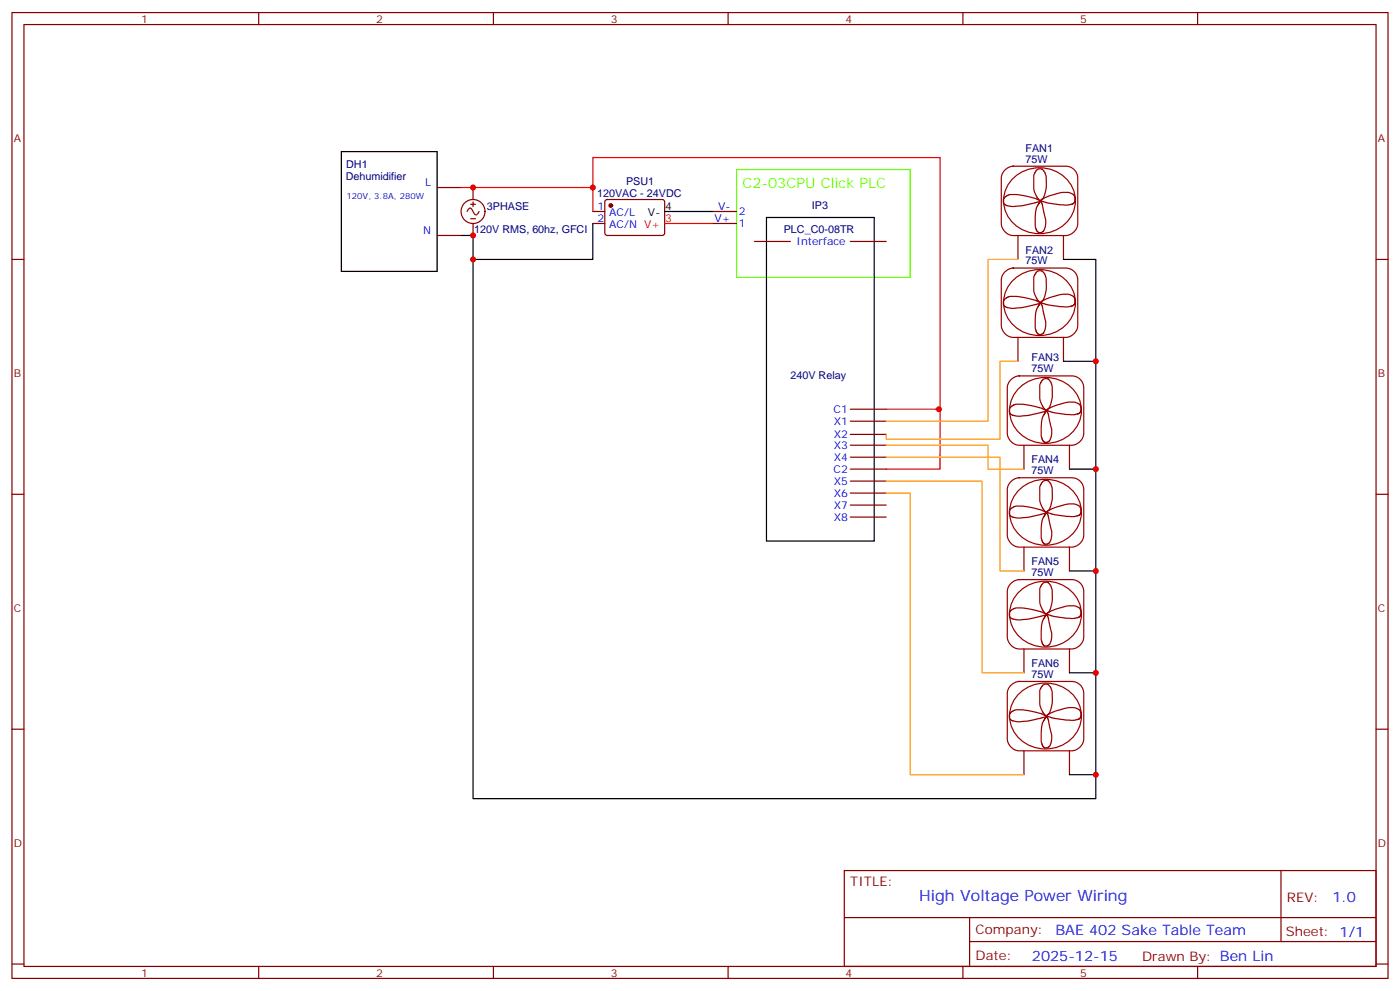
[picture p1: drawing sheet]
<svg xmlns="http://www.w3.org/2000/svg" width="412mm" height="292mm" viewBox="0 0 412 292" stroke-linecap="round" stroke-linejoin="round" font-family="sans-serif">
<path d="M217 49.9h51.1v31.8h-51.1z" fill="none" stroke="#6f0" stroke-width=".35"/>
<g fill="none" stroke="#870000" stroke-width=".35">
<path d="M3.5 3.7h405.4v284.3h-405.4zM7.1 7.2h398.2v277.3h-398.2zM76.2 3.7v3.5M145.3 3.7v3.5M214.5 3.7v3.5M283.6 3.7v3.5M352.8 3.7v3.5M128.8 55.2h7M139.3 55.2v3.5M139.3 59.4v1.5M178.4 58.9l.5-.2 16.5 .1 .4 .6-.1 9.5-.6 .4h-16.5l-.4-.7v-9.2zM3.5 76.4h3.6"/>
<path d="M128.8 69.3h7M137.6 62.3l.7-1a2.64 2.64 0 0 1 1.5 1.7l.6 .2 .7-.9M138.6 60.1h1.5M138.6 64.4h1.5M139.3 65.8v3.5M174.6 62.3h3.6M174.6 65.8h3.6M209.9 62.3h7.1M209.9 65.8h7.1M222.2 71.1h10.6M250.5 71.1h10.6M405.3 76.4h3.6"/>
<path d="M250.5 138.1h10.6M250.5 134.6h10.6M250.5 131.1h10.6M250.5 127.9h10.6M250.5 124h10.6M250.5 120.5h10.6M3.5 145.5h3.6M250.5 141.6h10.6M250.5 145.2h10.6M250.5 148.7h10.6M250.5 152.2h10.6M405.3 145.5h3.6"/>
<path d="M3.5 214.7h3.6M405.3 214.7h3.6M248.7 256.3h156.6v28.2h-156.6zM377.3 256.3v20.9M248.7 270.1h156.5M285.6 277.2h119.6M285.6 270.1v14.2M3.5 283.8h3.6M76.2 284.5v3.5M145.3 284.5v3.5M214.5 284.5v3.5M283.6 284.5v3.5"/>
<path d="M352.8 284.5v3.5M405.3 283.8h3.6"/>
<circle cx="139.3" cy="62.3" r="3.5"/>
</g>
<circle cx="179.9" cy="60.5" r=".53" fill="#870000" stroke="#870000" stroke-width=".35"/>
<path d="M135.8 55.2h38.8v7.1M174.6 55.2v-8.8h102.3v74.1h-15.8M195.8 65.8h14.1M276.6 120.5h.3v17.6h-15.8" fill="none" stroke="#f00" stroke-width=".35"/>
<path d="M100.5 44.6h28.3v35.3h-28.3zM139.3 76.4v158.7h183.5v-158.7h-9.5M174.6 65.8v10.6h-35.3v-7.1h-3.5M195.8 62.3h14.1M225.8 64h31.7v95.3h-31.7zM313.3 106.4h9.5M315 138.1h7.8M315 168.1h7.8M315 198.1h7.8M315 228.1h7.8" fill="none" stroke="#000" stroke-width=".35"/>
<g fill="none" stroke="#900" stroke-width=".35">
<path d="M296.1 50a3.6 3.6 0 0 1 2.4-1.1h15.4a3.5 3.5 0 0 1 3.6 3.6v13.3a3.8 3.8 0 0 1-3.6 3.5h-15.4a3.8 3.8 0 0 1-3.5-3.5v-13.3a3.5 3.5 0 0 1 1.1-2.5zM298.3 52.6a10.9 10.9 0 0 1 18.2 4.1 10.1 10.1 0 0 1-11.6 12 9.6 9.6 0 0 1-7.4-15.2zM306.5 59.1l-1.2 2.1-.4 2.7 .1 2.9 .3 .9 .7 .8h.7l.7-.5 .6-2.1v-1.5l-1-4.3-.4-.7M306.6 59.2l3.3 .8 4.7 .4 1.1-.2 .7-.5 .2-1.5-.2-.7-.7-.6-1-.3h-1.8l-4 1.1-1.8 .9-.7 .5 .9-.8 .6-1.6 .3-1.6v-3.1l-.4-1.2-.5-.7-.5-.4h-.7l-.7 .4-.9 1.4v4.1l.9 2.3 .9 1.2-1.2-.6-1.7-.5-4-.7-2.4 .1-1.1 .7-.3 .6v.9l.3 .6 2.1 .6 3.3-.3 4.8-1.1M296.1 79.9a3.6 3.6 0 0 1 2.4-1h15.4a3.5 3.5 0 0 1 3.6 3.5v13.4a3.8 3.8 0 0 1-3.6 3.5h-15.4a3.8 3.8 0 0 1-3.5-3.5v-13.4a3.5 3.5 0 0 1 1.1-2.5zM299.9 69.3v7.1M313.3 69.3v7.1M298.3 82.6a10.9 10.9 0 0 1 18.2 4.1 10.1 10.1 0 0 1-11.6 12 9.6 9.6 0 0 1-7.4-15.2zM299.9 99.3v7.1M306.5 89.1l-1.2 2.1-.4 2.6 .1 2.9 .3 1 .7 .8h.7l.7-.5 .6-2.1v-1.6l-1-4.2-.4-.7M306.6 89.2l3.3 .8 4.7 .4 1.1-.3 .7-.4 .2-1.5-.2-.7-.7-.6-1-.3h-1.8l-4 1.1-1.8 .9-.7 .5 .9-.9 .6-1.5 .3-1.6v-3.1l-.4-1.2-.5-.7-.5-.4h-.7l-.7 .4-.9 1.4v4.1l.9 2.3 .9 1.2-1.2-.6-1.7-.5-4-.7-2.4 .1-1.1 .7-.3 .6v.9l.3 .6 2.1 .6 3.3-.3 4.8-1.1M313.3 99.3v7.1"/>
<path d="M297.9 111.7a3.6 3.6 0 0 1 2.3-1h15.5a3.5 3.5 0 0 1 3.5 3.5v13.4a3.8 3.8 0 0 1-3.5 3.5h-15.5a3.8 3.8 0 0 1-3.5-3.5v-13.4a3.5 3.5 0 0 1 1.2-2.5zM300.1 114.4a10.9 10.9 0 0 1 18.1 4 10.1 10.1 0 0 1-11.6 12.1 9.6 9.6 0 0 1-7.3-15.2zM301.6 131.1v7M308.3 120.9l-1.2 2.1-.4 2.6v2.9l.3 .9 .8 .8h.6l.8-.4 .6-2.1-.1-1.6-.9-4.2-.4-.7M308.3 120.9l3.4 .8 4.7 .4 1-.2 .8-.4 .2-1.5-.2-.8-.8-.5-1-.3h-1.7l-4 1.1-1.8 .8-.7 .6 .9-.9 .6-1.6 .3-1.5-.1-3.2-.3-1.1-.5-.8-.5-.3h-.7l-.8 .3-.8 1.4v4.1l.8 2.3 1 1.2-1.2-.6-1.8-.5-3.9-.7-2.4 .1-1.2 .8-.3 .6v.9l.4 .5 2.1 .6 3.2-.2 4.9-1.2M315 131.1v7M297.9 141.7a3.6 3.6 0 0 1 2.3-1.1h15.5a3.5 3.5 0 0 1 3.5 3.6v13.3a3.8 3.8 0 0 1-3.5 3.6h-15.5a3.8 3.8 0 0 1-3.5-3.6v-13.3a3.5 3.5 0 0 1 1.2-2.5zM300.1 144.4a10.9 10.9 0 0 1 18.1 4 10.1 10.1 0 0 1-11.6 12 9.6 9.6 0 0 1-7.3-15.1zM308 150.8l-2.9-1.1-3.9-.7-2.4 .1-1.2 .8-.3 .6v.9l.4 .5 2.1 .6 3.2-.2 4.9-1.2M308.1 150.8l-1-1.2-.8-2.3v-4.1l.8-1.4 .8-.4h.7l.5 .4 .5 .8 .3 1.1 .1 3.1-.3 1.6-.6 1.6-.9 .9 .7-.6 1.8-.9 4-1h1.7l1 .3 .8 .5 .2 .7-.2 1.6-.8 .4-1 .2-4.7-.4-3.4-.8M308.3 150.9l-1.2 2-.4 2.7v2.9l.3 .9 .8 .8h.6l.8-.5 .6-2-.1-1.6-.9-4.3-.4-.7M297.9 171.7a3.6 3.6 0 0 1 2.3-1.1h15.5a3.5 3.5 0 0 1 3.5 3.6v13.3a3.8 3.8 0 0 1-3.5 3.6h-15.5a3.8 3.8 0 0 1-3.5-3.6v-13.3a3.5 3.5 0 0 1 1.2-2.5z"/>
<path d="M300.1 174.4a10.9 10.9 0 0 1 18.1 4 10.1 10.1 0 0 1-11.6 12 9.6 9.6 0 0 1-7.3-15.1zM301.6 161v7.1M315 161v7.1M301.6 191v7.1M308 180.7l-2.9-1-3.9-.7-2.4 .1-1.2 .8-.3 .6v.8l.4 .6 2.1 .6 3.2-.2 4.9-1.2M308.1 180.8l-1-1.2-.8-2.3v-4.1l.8-1.4 .8-.4h.7l.5 .4 .5 .8 .3 1.1 .1 3.1-.3 1.6-.6 1.6-.9 .8 .7-.5 1.8-.9 4-1.1h1.7l1 .4 .8 .5 .2 .7-.2 1.5-.8 .5-1 .2-4.7-.4-3.4-.8M308.3 180.8l-1.2 2.1-.4 2.7v2.9l.3 .9 .8 .8h.6l.8-.5 .6-2-.1-1.6-.9-4.3-.4-.7M315 191v7.1M297.9 201.7a3.6 3.6 0 0 1 2.3-1.1h15.5a3.5 3.5 0 0 1 3.5 3.5v13.4a3.8 3.8 0 0 1-3.5 3.5h-15.5a3.8 3.8 0 0 1-3.5-3.5v-13.4a3.5 3.5 0 0 1 1.2-2.4zM300.1 204.3a10.9 10.9 0 0 1 18.1 4.1 10.1 10.1 0 0 1-11.6 12 9.6 9.6 0 0 1-7.3-15.2zM308 210.7l-2.9-1-3.9-.7-2.4 .1-1.2 .7-.3 .6v.9l.4 .6 2.1 .6 3.2-.3 4.9-1.1M308.1 210.8l-1-1.2-.8-2.3v-4.1l.8-1.4 .8-.4h.7l.5 .4 .5 .7 .3 1.2 .1 3.1-.3 1.6-.6 1.5-.9 .9 .7-.5 1.8-.9 4-1.1h1.7l1 .3 .8 .6 .2 .7-.2 1.5-.8 .5-1 .2-4.7-.4-3.4-.8"/>
<path d="M308.3 210.8l-1.2 2.1-.4 2.7v2.9l.3 .9 .8 .8h.6l.8-.5 .6-2.1-.1-1.5-.9-4.3-.4-.7M301.6 221v7.1M315 221v7.1"/>
</g>
<path d="M299.9 76.4h-8.9v47.6h-29.9M299.9 106.4h-5.3v22.9h-33.5v-1.4M261.1 131.1h29.9v7h10.6M261.1 134.6h33.5v33.5h7M261.1 141.6h28.2v56.5h12.3M261.1 145.2h7v82.9h33.5" fill="none" stroke="#f90" stroke-width=".35"/>
<g fill="#c00">
<circle cx="139.3" cy="55.2" r=".88"/>
<circle cx="139.3" cy="69.3" r=".88"/>
<circle cx="139.3" cy="76.4" r=".88"/>
<circle cx="174.6" cy="55.2" r=".88"/>
<circle cx="276.6" cy="120.5" r=".88"/>
<circle cx="322.8" cy="138.1" r=".88"/>
<circle cx="322.8" cy="106.4" r=".88"/>
<circle cx="322.8" cy="168.1" r=".88"/>
<circle cx="322.8" cy="198.1" r=".88"/>
<circle cx="322.8" cy="228.1" r=".88"/>
</g>
<text font-size="4.6" fill="#00f" x="270.8" y="265.3">High Voltage Power Wiring</text>
<text font-size="4.2" fill="#6f0" x="218.7" y="55.2">C2-03CPU Click PLC</text>
<g font-size="4.2" fill="#00f">
<text x="392.5" y="265.6">1.0</text>
<text x="310.9" y="275.1">BAE 402 Sake Table Team</text>
<text x="304" y="282.9">2025-12-15</text>
</g>
<g font-size="3.9" fill="#800">
<text x="250.5" y="260.9">TITLE:</text>
<text x="379.1" y="265.6">REV:</text>
<text x="287.4" y="275.1">Company:</text>
<text x="378.7" y="275.7">Sheet: 1/1</text>
<text x="287.4" y="282.8">Date:</text>
<text x="336.4" y="282.8">Drawn By: Ben Lin</text>
</g>
<g font-size="3.2" fill="#800">
<text x="41.6" y="6.7">1</text>
<text x="110.8" y="6.7">2</text>
<text x="179.9" y="6.7">3</text>
<text x="249.1" y="6.7">4</text>
<text x="318.2" y="6.7">5</text>
<text x="4.1" y="41.8">A</text>
<text x="405.9" y="41.8">A</text>
<text x="4.1" y="110.9">B</text>
<text x="405.9" y="110.9">B</text>
<text x="4.1" y="180.1">C</text>
<text x="405.9" y="180.1">C</text>
<text x="4.1" y="249.2">D</text>
<text x="405.9" y="249.2">D</text>
<text x="41.6" y="287.5">1</text>
<text x="110.8" y="287.5">2</text>
<text x="179.9" y="287.5">3</text>
<text x="249.1" y="287.5">4</text>
<text x="318.2" y="287.5">5</text>
</g>
<g font-size="3.2" fill="#000080">
<text x="302.1" y="47.9">75W</text>
<text x="302.1" y="44.6">FAN1</text>
<text x="101.8" y="52.9">Dehumidifier</text>
<text x="102" y="49.3">DH1</text>
<text x="175.9" y="58.1">120VAC - 24VDC</text>
<text x="184.4" y="54.6">PSU1</text>
<text x="143.4" y="61.7">3PHASE</text>
<text x="239.2" y="61.6">IP3</text>
<text x="139.7" y="68.7">120V RMS, 60hz, GFCI</text>
<text x="230.9" y="68.7">PLC_C0-08TR</text>
<text x="302.1" y="77.9">75W</text>
<text x="302.1" y="74.6">FAN2</text>
<text x="303.9" y="106.4">FAN3</text>
<text x="232.8" y="111.7">240V Relay</text>
<text x="303.9" y="109.6">75W</text>
<text x="303.9" y="136.4">FAN4</text>
<text x="303.9" y="139.6">75W</text>
<text x="303.9" y="166.4">FAN5</text>
<text x="303.9" y="169.6">75W</text>
<text x="303.9" y="196.3">FAN6</text>
<text x="303.9" y="199.6">75W</text>
</g>
<g font-size="3.2" fill="#00f">
<text x="125.2" y="54.9">L</text>
<text x="176" y="61.9">1</text>
<text x="176" y="65.4">2</text>
<text x="179.5" y="63.7">AC/L</text>
<text x="210.4" y="65.4">V+</text>
<text x="211.6" y="61.9">V-</text>
<text x="217.7" y="63.3">2</text>
<text x="124.6" y="69">N</text>
<text x="179.5" y="67.2">AC/N V+</text>
<text x="217.7" y="66.9">1</text>
<text x="234.7" y="72.1">Interface</text>
<text x="245.5" y="121.5">C1</text>
<text x="245.6" y="125.1">X1</text>
<text x="245.6" y="128.9">X2</text>
<text x="245.6" y="135.6">X4</text>
<text x="245.6" y="132.1">X3</text>
<text x="245.5" y="139.2">C2</text>
<text x="245.6" y="142.7">X5</text>
<text x="245.6" y="146.2">X6</text>
<text x="245.6" y="149.8">X7</text>
<text x="245.6" y="153.3">X8</text>
</g>
<g font-size="3.2">
<text x="190.9" y="63.7">V-</text>
<text x="196" y="61.9">4</text>
</g>
<text font-size="3.2" fill="#f00" x="196" y="65.4">3</text>
<text font-size="2.5" fill="#00f" x="102.1" y="58.7">120V, 3.8A, 280W</text>
</svg>
